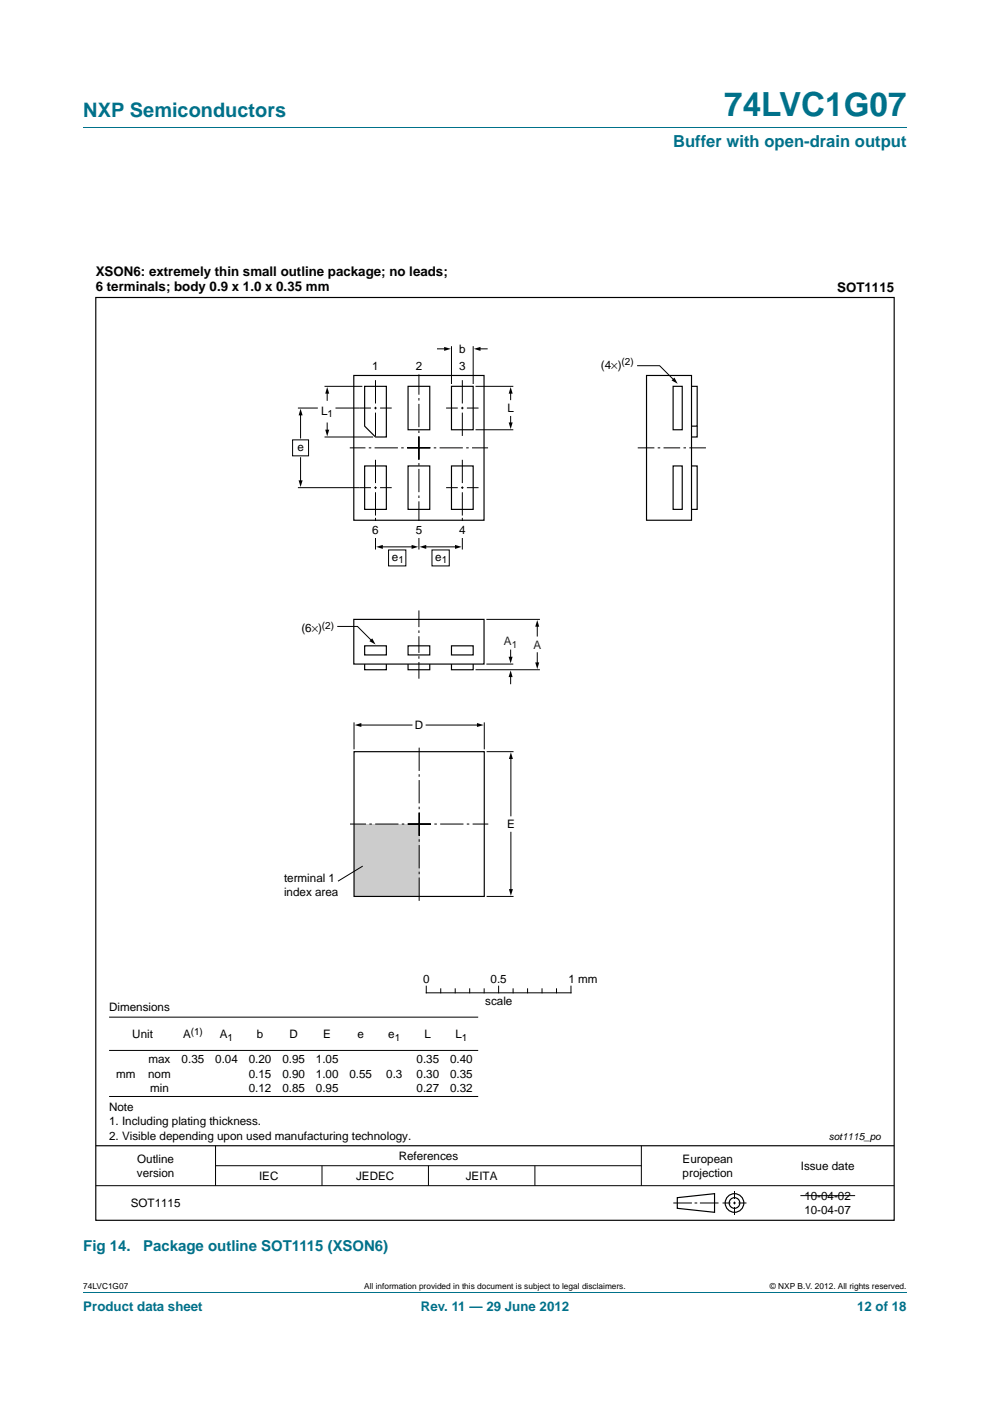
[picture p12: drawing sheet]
<svg xmlns="http://www.w3.org/2000/svg" width="210mm" height="297mm" viewBox="0 0 210 297" stroke-linecap="round" stroke-linejoin="round" font-family="sans-serif">
<path d="M17.7 27h174.6M17.7 273.9h174.6" fill="none" stroke="#00718a" stroke-width=".21"/>
<g fill="none" stroke="#000" stroke-width=".21">
<path d="M76.4 153.7h11M90.4 153.7h11M108.4 160.6v12.4M108.4 176.5v12.3M23.1 215.7h78.3M90.4 209.1v1.4h30.7v-1.4M93.5 209.6v.9M96.6 209.6v.9M99.6 209.6v.9M102.7 209.6v.9M105.8 209.1v1.4M108.8 209.6v.9"/>
<path d="M111.9 209.6v.9M115 209.6v.9M118 209.6v.9M23.1 222.7h78.3M23.1 232.5h78.3M20.3 251.4h169.4M45.7 242.9v8.5M45.7 247.2h90.3M68.3 247.2v4.2M90.9 247.2v4.2M113.5 247.2v4.2M136 242.9v8.5"/>
<path d="M142.8 255.1h4M147.3 255.1h.6M148.5 255.1h3.9M153.2 255.1h1.7M155.5 255.1h.6M155.8 252.5v1.7M155.8 254.8v.5M155.8 255.9v1.7M156.6 255.1h1.7M169.8 253.5h11.6"/>
</g>
<g fill="none" stroke="#000" stroke-width=".25">
<path d="M20.3 63.1h169.4v195.6h-169.4zM20.3 242.9h169.4M143.7 253.9l7.9-.8v3.9l-7.9-.8z"/>
<circle cx="155.8" cy="255.1" r="1.98"/>
<circle cx="155.8" cy="255.1" r="1.13"/>
</g>
<path d="M75.2 153.7l1.4-.4v.8zM101.2 153.3l1.4 .4-1.4 .4zM108.4 159.5l.4 1.4h-.9zM107.9 188.5h.9l-.4 1.4z" fill="#000"/>
<path d="M75.1 174.7h13.8v15.4h-13.8z" fill="#ccc"/>
<g fill="none" stroke="#000" stroke-width=".21">
<path d="M92.8 74h1.7M95.8 73.4v8M100.4 73.4v8M101.6 74h1.7M135.2 77.5h4.7l3 3.1M62.1 93.3h3.3v3.3h-3.3zM63.2 86.5h4.2M63.8 87.8v5.1M63.8 97v5.1M68.8 92.7h10.3M68.8 81.9h8M69.4 83.2v1.7"/>
<path d="M69.4 89.7v1.7M71.2 86.5h5M100.9 81.9h8M100.9 91.1h8M108.3 83.2v1.5M108.3 88.3v1.5M63.2 103.4h13M79.6 109.8v6.7M80.9 115.9h6.8M82.4 116.6h3.7v3.4h-3.7zM88.9 111.8v4.7M90.1 115.9h6.8"/>
<path d="M91.6 116.6h3.7v3.4h-3.7zM98.1 109.8v6.7M75.1 153.2v5.7M102.7 153.2v5.7M103.2 159.4h5.7M76.9 183.6l-5.2 3.2M103.2 190.1h5.7"/>
</g>
<path d="M79.6 80.6v11.8M79.6 97.5v11.8M86.4 95h17.1M88.9 92.5v18.8M88.9 97.4v-18M91.3 95h-17.1M98.1 97.5v11.8M98.1 80.6v11.8M86.5 174.7h17.1M88.9 172.3v18.8M88.9 177.2v-18.8M91.4 174.7h-17.2" fill="none" stroke="#000" stroke-width=".21" stroke-dasharray="4.9 .7 .5 .7" stroke-linecap="butt"/>
<g fill="none" stroke="#000" stroke-width=".25">
<path d="M75 79.6h27.7v30.7h-27.7zM137.1 79.6h9.6v30.7h-9.6zM77.3 81.9h4.6v10.8h-2.3l-2.3-2.3zM77.3 98.8h4.6v9.2h-4.6zM86.6 81.9h4.6v9.2h-4.6zM86.6 98.8h4.6v9.2h-4.6zM95.8 81.9h4.6v9.2h-4.6zM95.8 98.8h4.6v9.2h-4.6zM142.8 81.9h1.9v9.2h-1.9zM142.8 98.8h1.9v9.2h-1.9zM146.7 81.9h1.2v8.5h-1.2M146.7 98.8h1.2v9.2h-1.2"/>
<path d="M147.9 90.4v2.3h-1.2M75.1 159.4h27.6v30.7h-27.6z"/>
</g>
<path d="M135.3 95h14.4" fill="none" stroke="#000" stroke-width=".21" stroke-dasharray="3.5 .7 .5 .7" stroke-linecap="butt"/>
<g fill="#000">
<path d="M94.2 73.5l1.4 .5-1.4 .4zM100.5 74l1.4-.5v.9zM63.8 86.7l.4 1.4h-.9zM69.4 82.1l.4 1.4h-.8zM69 91.1h.8l-.4 1.4zM108.3 82.1l.4 1.4h-.8zM107.9 89.6h.8l-.4 1.4zM143 80.1l.7 1.3-1.3-.7zM63.3 101.8h.9l-.4 1.5zM79.8 115.9l1.4-.4v.9zM87.3 115.5l1.4 .4-1.4 .5zM89 115.9l1.4-.4v.9z"/>
<path d="M96.5 115.5l1.4 .4-1.4 .5z"/>
</g>
<path d="M83.1 86.5h-6.9M101.5 86.5h-6.9M83.1 103.4h-6.9M101.5 103.4h-6.9" fill="none" stroke="#000" stroke-width=".21" stroke-dasharray="2.5 .7 .5 .7" stroke-linecap="butt"/>
<g fill="#fff">
<path d="M79.4 110.4h.5v3.6h-.5z"/>
<path d="M88.6 110.4h.5v3.6h-.5z"/>
<path d="M97.8 110.4h.5v3.6h-.5z"/>
</g>
<path d="M75 131.3h27.7v9.5h-27.7zM77.3 136.9h4.6v2h-4.6zM86.6 136.9h4.6v2h-4.6zM95.8 136.9h4.6v2h-4.6zM77.3 140.8v1.2h4.6v-1.2M86.6 140.8v1.2h4.6v-1.2M95.8 140.8v1.2h4.6v-1.2" fill="none" stroke="#000" stroke-width=".25"/>
<path d="M88.9 129.4v14.5" fill="none" stroke="#000" stroke-width=".21" stroke-dasharray="3.5 .7 .5 .7" stroke-linecap="butt"/>
<path d="M79 135.3l.6 1.3-1.2-.7zM107.9 139.2h.8l-.4 1.5zM114 131.5l.4 1.4h-.9zM108.3 142.1l.4 1.5h-.8zM113.5 140.4h.9l-.4 1.5z" fill="#000"/>
<path d="M71.6 132.8h4.2l3 3M103.2 131.3h11.3M108.3 137.8v1.7M114 132.6v2.3M114 138.4v2.3M100.9 142h13.6M103.2 140.8h5.7M108.3 143.3v1.7" fill="none" stroke="#000" stroke-width=".21"/>
<text font-size="7" fill="#00718a" x="153.6" y="24.6">74LVC1G07</text>
<text font-size="4.2" fill="#00718a" x="17.7" y="24.9">NXP Semiconductors</text>
<text font-size="3.5" fill="#00718a" x="142.7" y="31.1">Buffer with open-drain output</text>
<g font-size="3.2" fill="#00718a">
<text x="17.7" y="265.2">Fig 14.</text>
<text x="30.4" y="265.2">Package outline SOT1115 (XSON6)</text>
</g>
<g font-size="2.8">
<text x="20.3" y="58.6">XSON6: extremely thin small outline package; no leads;</text>
<text x="20.3" y="61.8">6 terminals; body 0.9 x 1.0 x 0.35 mm</text>
<text x="177.6" y="61.9">SOT1115</text>
</g>
<g font-size="2.8" fill="#00718a">
<text x="17.7" y="277.9">Product data sheet</text>
<text x="89.3" y="277.9">Rev. 11 — 29 June 2012</text>
<text x="181.8" y="277.9">12 of 18</text>
</g>
<g font-size="2.5">
<text x="97.4" y="74.8">b</text>
<text x="79" y="78.5">1</text>
<text x="88.2" y="78.5">2</text>
<text x="97.4" y="78.5">3</text>
<text x="127.5" y="78.2">(4×)</text>
<text x="68.1" y="87.9">L</text>
<text x="107.6" y="87.4">L</text>
<text x="63.1" y="95.6">e</text>
<text x="79" y="113.1">6</text>
<text x="88.2" y="113.1">5</text>
<text x="97.4" y="113.1">4</text>
<text x="83.1" y="118.9">e</text>
<text x="92.3" y="118.9">e</text>
<text x="63.9" y="134.1">(6×)</text>
<text x="88" y="154.6">D</text>
<text x="107.5" y="175.6">E</text>
<text x="60.2" y="187">terminal 1</text>
<text x="60.2" y="190">index area</text>
<text x="89.7" y="208.5">0</text>
<text x="104" y="208.5">0.5</text>
<text x="120.6" y="208.5">1 mm</text>
<text x="23.1" y="214.2">Dimensions</text>
<text x="102.9" y="213.1">scale</text>
<text x="28.1" y="220.2">Unit</text>
<text x="38.8" y="220.2">A</text>
<text x="46.6" y="220.2">A</text>
<text x="54.5" y="220.2">b</text>
<text x="61.4" y="220.2">D</text>
<text x="68.6" y="220.2">E</text>
<text x="75.8" y="220.2">e</text>
<text x="82.4" y="220.2">e</text>
<text x="90.1" y="220.2">L</text>
<text x="96.6" y="220.2">L</text>
<text x="31.5" y="225.5">max</text>
<text x="38.5" y="225.5">0.35</text>
<text x="45.6" y="225.5">0.04</text>
<text x="52.8" y="225.5">0.20</text>
<text x="59.9" y="225.5">0.95</text>
<text x="67" y="225.5">1.05</text>
<text x="88.3" y="225.5">0.35</text>
<text x="95.5" y="225.5">0.40</text>
<text x="24.6" y="228.5">mm</text>
<text x="31.4" y="228.5">nom</text>
<text x="31.8" y="231.5">min</text>
<text x="52.8" y="228.5">0.15</text>
<text x="52.8" y="231.5">0.12</text>
<text x="59.9" y="228.5">0.90</text>
<text x="59.9" y="231.5">0.85</text>
<text x="67" y="228.5">1.00</text>
<text x="67" y="231.5">0.95</text>
<text x="74.1" y="228.5">0.55</text>
<text x="81.9" y="228.5">0.3</text>
<text x="88.3" y="228.5">0.30</text>
<text x="88.3" y="231.5">0.27</text>
<text x="95.5" y="228.5">0.35</text>
<text x="95.5" y="231.5">0.32</text>
<text x="23.1" y="235.6">Note</text>
<text x="23.1" y="238.6">1. Including plating thickness.</text>
<text x="23.1" y="241.6">2. Visible depending upon used manufacturing technology.</text>
<text x="29" y="249.6">version</text>
<text x="29.1" y="246.6">Outline</text>
<text x="54.9" y="250.3">IEC</text>
<text x="75.5" y="250.3">JEDEC</text>
<text x="84.6" y="246">References</text>
<text x="98.8" y="250.3">JEITA</text>
<text x="144.8" y="246.6">European</text>
<text x="144.8" y="249.6">projection</text>
<text x="169.8" y="248">Issue date</text>
<text x="27.7" y="255.9">SOT1115</text>
<text x="170.6" y="254.4">10-04-02</text>
<text x="170.6" y="257.4">10-04-07</text>
</g>
<g font-size="2.5" fill="#231f20">
<text x="106.9" y="136.8">A</text>
<text x="113.1" y="137.5">A</text>
</g>
<g font-size="2.1">
<text x="131.8" y="77.5">(2)</text>
<text x="69.5" y="88.4">1</text>
<text x="84.5" y="119.4">1</text>
<text x="93.7" y="119.4">1</text>
<text x="68.3" y="133.3">(2)</text>
<text x="40.5" y="219.4">(1)</text>
<text x="48.3" y="220.7">1</text>
<text x="83.7" y="220.7">1</text>
<text x="98" y="220.7">1</text>
<text x="175.8" y="241.7">sot1115_po</text>
</g>
<text font-size="2.1" fill="#231f20" x="108.5" y="137.3">1</text>
<g font-size="1.8">
<text x="17.7" y="273.3">74LVC1G07</text>
<text x="77.2" y="273.3">All information provided in this document is subject to legal disclaimers.</text>
<text x="163.3" y="273.3">© NXP B.V. 2012. All rights reserved.</text>
</g>
</svg>
